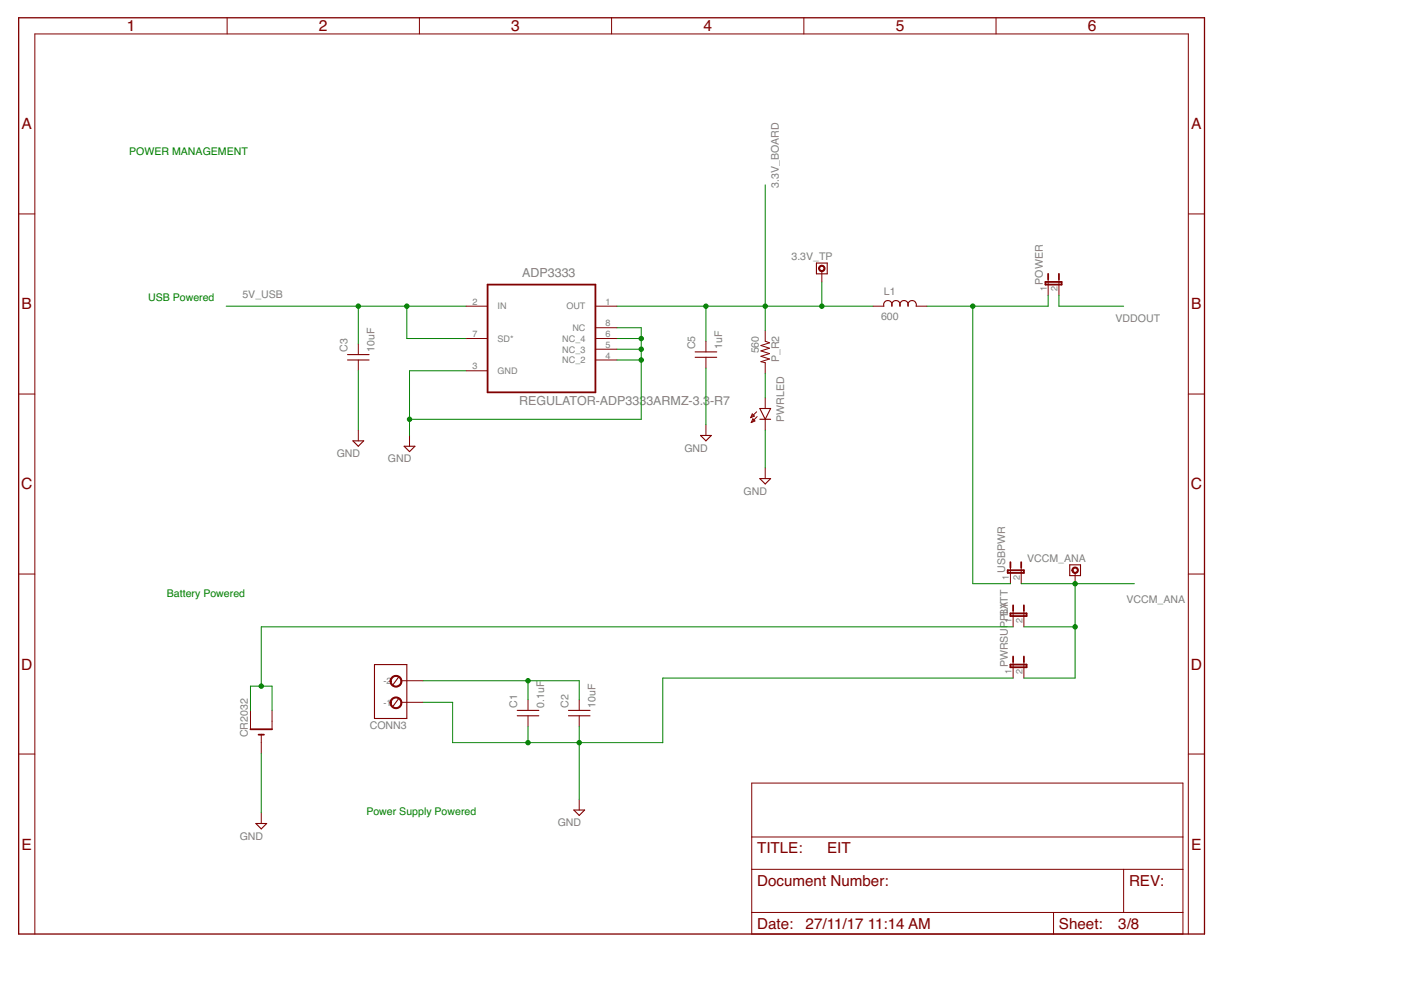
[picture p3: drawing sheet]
<svg xmlns="http://www.w3.org/2000/svg" width="297mm" height="210mm" viewBox="0 0 297 210" stroke-linecap="round" stroke-linejoin="round" font-family="sans-serif">
<g fill="none" stroke="#800000" stroke-width=".21">
<path d="M48.2 3.8v3.4M88.9 3.8v3.4M129.7 3.8v3.4M170.4 3.8v3.4M211.2 3.8v3.4M4 45.4h3.4M174.2 57.5v2.3M222.2 59.2v3.4M224.5 59.2v3.4M251.9 45.4h3.5M76 72.9v2.3M76 76.3v2.3"/>
<path d="M98.8 64.9h4.6M98.8 71.8h4.6M98.8 78.6h4.6M126.2 64.9h4.6M126.2 71.8h4.6M126.2 76.3h4.6M126.2 74h4.6M126.2 69.5h4.6M149.7 72.3v2.3M149.7 75.8v2.2M162.2 70.1v2.2l1 .4-1.9 .6 1.9 .5-1.9 .6 1.9 .6-1.9 .5 1.9 .6-1.9 .6 .9 .2v2.3M185.1 64.9h2.3"/>
<path d="M194.2 64.9h2.3M4 83.5h3.4M76 91.2v2.3M86.8 92.3v2.3M149.7 90v2.3M159.5 87.8l.5 .4-.8 .4zM159.6 88.8l.5 .5-.8 .3zM160.4 87.3l-1.2 1.3M160.5 88.3l-1.2 1.3M162.2 84.3v2.3M162.2 88.9v2.3M162.2 99.2v2.3"/>
<path d="M251.9 83.5h3.5M4 121.7h3.4M214.2 120.3v3.5M214.8 129.5v3.4M216.5 120.3v3.5M217.1 129.5v3.4M227.9 121.5v2.3M251.9 121.7h3.5M4 159.9h3.4M53.1 150.6v4M55.4 155.8v3.9M57.7 150.6v4"/>
<path d="M85.1 144.3h4.6M85.1 148.9h4.6M112 148.3v2.3M112 151.8v2.3M122.8 148.3v2.3M122.8 151.8v2.3M214.8 140.3v3.5M217.1 140.3v3.5M251.9 159.9h3.5M55.4 172.3v2.3M122.8 169.5v2.2M159.4 166h91.4v32h-91.4z"/>
<path d="M159.4 177.5h91.4M7.4 198v-190.8h244.5v190.8M159.4 184.3h91.4M159.4 193.5h91.4M223.4 193.5v4.5M238.2 184.3v9.2"/>
</g>
<g fill="none" stroke="#800000" stroke-width=".38">
<path d="M221.7 59.8h3.4v.5h-3.4zM222.2 58.1v1.1M224.5 58.1v1.1M103.4 60.3h22.8v22.9h-22.8zM214.2 119.2v1.1M216.5 119.2v1.1M213.7 120.9h3.4v.6h-3.4zM214.2 130h3.5v.6h-3.5zM214.8 128.3v1.2M214.8 139.2v1.1M217.1 128.3v1.2M217.1 139.2v1.1"/>
<path d="M53.1 154.6h4.6M54.8 155.8h1.2M214.2 140.9h3.5v.6h-3.5z"/>
</g>
<g fill="none" stroke="#800000" stroke-width=".23">
<path d="M173.1 55.8h2.3v2.3h-2.3zM73.7 76.3h4.6M73.7 75.2h4.6M147.4 75.8h4.6M147.4 74.6h4.6M187.4 64.9a.91 .91 0 0 1 .8-1.2 .91 .91 0 0 1 .9 1.2 .91 .91 0 0 1 .9-1.2 .91 .91 0 0 1 .8 1.2 .91 .91 0 0 1 .9-1.2 .91 .91 0 0 1 .8 1.2 .91 .91 0 0 1 .9-1.2 .91 .91 0 0 1 .8 1.2M74.8 93.5h2.3l-1.1 1.1zM85.7 94.6h2.3l-1.2 1.2zM148.5 92.3h2.3l-1.1 1.2zM161.1 86.6h2.3l-1.2 2.3zM161.1 88.9h2.3M161.1 101.5h2.3l-1.2 1.1z"/>
<path d="M226.8 119.8h2.3v2.2h-2.3zM79.4 140.9h6.9v11.4h-6.9zM84.5 143.5l-1.2 1.7M84.5 148.1l-1.2 1.7M109.7 151.8h4.5M109.7 150.6h4.5M120.5 151.8h4.6M120.5 150.6h4.6M54.3 174.6h2.2l-1.1 1.1zM121.7 171.7h2.3l-1.2 1.2z"/>
</g>
<g fill="#800000" stroke="#800000" stroke-width=".21">
<path d="M227.4 120.4a.68 .68 0 0 1 1.1 .1 .68 .68 0 0 1-.3 1 .68 .68 0 0 1-.9-.6h.2a.46 .46 0 0 1 .7-.4 .46 .46 0 0 1 .1 .8 .46 .46 0 0 1-.8-.2v-.2h-.2z" fill-rule="evenodd"/>
<path d="M173.7 56.5a.69 .69 0 0 1 1.1 .1 .69 .69 0 0 1-.4 1 .69 .69 0 0 1-.9-.7h.3a.46 .46 0 0 1 .6-.4 .46 .46 0 0 1 .2 .7 .46 .46 0 0 1-.8-.1v-.2h-.3z" fill-rule="evenodd"/>
<path d="M83.1 143.6a1.26 1.26 0 0 1 2 .2 1.26 1.26 0 0 1-.8 1.9 1.26 1.26 0 0 1-1.6-1.3h.2a1.03 1.03 0 0 1 1.5-.9 1.03 1.03 0 0 1 .2 1.7 1.03 1.03 0 0 1-1.6-.5l-.1-.3h-.2z" fill-rule="evenodd"/>
<path d="M83.1 148.1a1.26 1.26 0 0 1 2 .3 1.26 1.26 0 0 1-.8 1.8 1.26 1.26 0 0 1-1.6-1.2h.2a1.03 1.03 0 0 1 1.5-.9 1.03 1.03 0 0 1 .2 1.7 1.03 1.03 0 0 1-1.6-.5l-.1-.3h-.2z" fill-rule="evenodd"/>
</g>
<path d="M4 3.8h251.4v194.2h-251.4z" fill="none" stroke="#800000" stroke-width=".28"/>
<g fill="none" stroke="#008000" stroke-width=".21">
<path d="M162.2 39.2v30.9M174.2 59.8v5.1M48 64.9h50.8M76 64.9v8M76 78.6v12.6M86.3 64.9v6.9h12.5M98.8 78.6h-12v13.7M130.8 69.5h5.2v19.4h-49.2M130.8 71.8h5.2M130.8 74h5.2M130.8 76.3h5.2M130.8 64.9h31.4"/>
<path d="M149.7 64.9v7.4M149.7 78v12M162.2 79.2v5.1M162.8 64.9h22.3M206.2 64.9v58.9h8M222.2 62.6v2.3h-25.7M224.5 62.6v2.3h13.7M162.2 91.2v8M214.8 132.9h-159.4v12.6M216.5 123.8h24M217.1 132.9h10.8M227.9 123.8v20h-10.8"/>
<path d="M53.1 150.6v-5.1h4.6v5.1M55.4 159.7v12.6M89.7 144.3h33.1v4M112 144.3v4M112 154.1v3.4M122.8 154.1v15.4M214.8 143.8h-74.3v13.7h-44.5v-8.6h-6.3"/>
</g>
<g fill="#008000" stroke="#008000" stroke-width=".21">
<circle cx="86.8" cy="88.9" r=".47"/>
<circle cx="136" cy="71.8" r=".47"/>
<circle cx="136" cy="74" r=".47"/>
<circle cx="136" cy="76.3" r=".47"/>
<circle cx="122.8" cy="157.5" r=".47"/>
<circle cx="112" cy="157.5" r=".47"/>
<circle cx="76" cy="64.9" r=".47"/>
<circle cx="86.3" cy="64.9" r=".47"/>
<circle cx="162.2" cy="64.9" r=".47"/>
<circle cx="149.7" cy="64.9" r=".47"/>
<circle cx="227.9" cy="123.8" r=".47"/>
<circle cx="227.9" cy="132.9" r=".47"/>
<circle cx="206.2" cy="64.9" r=".47"/>
<circle cx="55.4" cy="145.5" r=".47"/>
<circle cx="112" cy="144.3" r=".47"/>
<circle cx="174.2" cy="64.9" r=".47"/>
</g>
<g font-size="3.3" fill="#800000">
<text x="26.9" y="6.7">1</text>
<text x="67.6" y="6.7">2</text>
<text x="108.4" y="6.7">3</text>
<text x="149.1" y="6.7">4</text>
<text x="189.9" y="6.7">5</text>
<text x="230.7" y="6.7">6</text>
<text x="4.6" y="27.5">A</text>
<text x="252.6" y="27.5">A</text>
<text x="4.6" y="65.6">B</text>
<text x="252.6" y="65.6">B</text>
<text x="4.5" y="103.8">C</text>
<text x="252.5" y="103.8">C</text>
<text x="4.5" y="141.9">D</text>
<text x="252.5" y="141.9">D</text>
<text x="4.6" y="180.1">E</text>
<text x="252.6" y="180.1">E</text>
</g>
<g font-size="3.2" fill="#800000">
<text x="160.5" y="180.9">TITLE:</text>
<text x="175.4" y="180.9">EIT</text>
<text x="160.5" y="187.8">Document Number:</text>
<text x="239.4" y="187.8">REV:</text>
<text x="160.5" y="196.9">Date:</text>
<text x="170.8" y="196.9">27/11/17</text>
<text x="184" y="196.9">11:14 AM</text>
<text x="224.5" y="196.9">Sheet:</text>
<text x="237.1" y="196.9">3/8</text>
</g>
<g font-size="2.6" fill="#808080">
<text x="110.7" y="58.8">ADP3333</text>
<text x="110.1" y="85.8">REGULATOR-ADP3333ARMZ-3.3-R7</text>
</g>
<g font-size="2.2" fill="#008000">
<text x="27.4" y="32.9">POWER MANAGEMENT</text>
<text x="31.4" y="63.8">USB Powered</text>
<text x="35.4" y="126.6">Battery Powered</text>
<text x="77.7" y="172.9">Power Supply Powered</text>
</g>
<g font-size="2.2" fill="#808080">
<text x="165.1" y="39.8" transform="rotate(-90 165.1 39.8)">3.3V_BOARD</text>
<text x="167.8" y="55.1">3.3V_TP</text>
<text x="51.4" y="63.2">5V_USB</text>
<text x="187.4" y="62.6">L1</text>
<text x="221.1" y="60.3" transform="rotate(-90 221.1 60.3)">POWER</text>
<text x="186.8" y="67.8">600</text>
<text x="236.5" y="68.3">VDDOUT</text>
<text x="73.7" y="74.6" transform="rotate(-90 73.7 74.6)">C3</text>
<text x="79.4" y="74.6" transform="rotate(-90 79.4 74.6)">10uF</text>
<text x="147.4" y="74.1" transform="rotate(-90 147.4 74.1)">C5</text>
<text x="153.1" y="74.1" transform="rotate(-90 153.1 74.1)">1uF</text>
<text x="160.9" y="74.9" transform="rotate(-90 160.9 74.9)">560</text>
<text x="165.2" y="76.8" transform="rotate(-90 165.2 76.8)">P_R2</text>
<text x="166.2" y="89.5" transform="rotate(-90 166.2 89.5)">PWRLED</text>
<text x="145.1" y="95.8">GND</text>
<text x="71.4" y="96.9">GND</text>
<text x="82.2" y="98">GND</text>
<text x="157.7" y="104.9">GND</text>
<text x="217.8" y="119.1">VCCM_ANA</text>
<text x="213.1" y="121.5" transform="rotate(-90 213.1 121.5)">USBPWR</text>
<text x="213.7" y="129" transform="rotate(-90 213.7 129)">Y</text>
<text x="238.8" y="127.8">VCCM_ANA</text>
<text x="213.7" y="141.5" transform="rotate(-90 213.7 141.5)">PWRSUPPBLATT</text>
<text x="78.4" y="154.6">CONN3</text>
<text x="109.7" y="150" transform="rotate(-90 109.7 150)">C1</text>
<text x="115.4" y="150" transform="rotate(-90 115.4 150)">0.1uF</text>
<text x="120.5" y="150" transform="rotate(-90 120.5 150)">C2</text>
<text x="126.2" y="150" transform="rotate(-90 126.2 150)">10uF</text>
<text x="52.5" y="156.3" transform="rotate(-90 52.5 156.3)">CR2032</text>
<text x="50.8" y="178">GND</text>
<text x="118.2" y="175.2">GND</text>
</g>
<g font-size="1.9" fill="#808080">
<text x="100.2" y="64.6">2</text>
<text x="105.5" y="65.6">IN</text>
<text x="120.1" y="65.6">OUT</text>
<text x="128.3" y="64.6">1</text>
<text x="221.9" y="61.7" transform="rotate(-90 221.9 61.7)">1</text>
<text x="224.2" y="61.7" transform="rotate(-90 224.2 61.7)">2</text>
<text x="100.2" y="71.4">7</text>
<text x="121.4" y="70.2">NC</text>
<text x="128.3" y="71.4">6</text>
<text x="128.3" y="69.2">8</text>
<text x="105.5" y="72.5">SD*</text>
<text x="119.2" y="77">NC_2</text>
<text x="119.2" y="74.7">NC_3</text>
<text x="119.2" y="72.5">NC_4</text>
<text x="128.3" y="76">4</text>
<text x="128.3" y="73.7">5</text>
<text x="100.2" y="78.3">3</text>
<text x="105.5" y="79.3">GND</text>
<text x="213.9" y="122.9" transform="rotate(-90 213.9 122.9)">1</text>
<text x="216.2" y="122.9" transform="rotate(-90 216.2 122.9)">2</text>
<text x="214.5" y="132" transform="rotate(-90 214.5 132)">1</text>
<text x="216.8" y="132" transform="rotate(-90 216.8 132)">2</text>
<text x="214.5" y="142.9" transform="rotate(-90 214.5 142.9)">1</text>
<text x="216.8" y="142.9" transform="rotate(-90 216.8 142.9)">2</text>
<text x="81.3" y="145">-2</text>
<text x="81.3" y="149.6">-1</text>
</g>
</svg>
